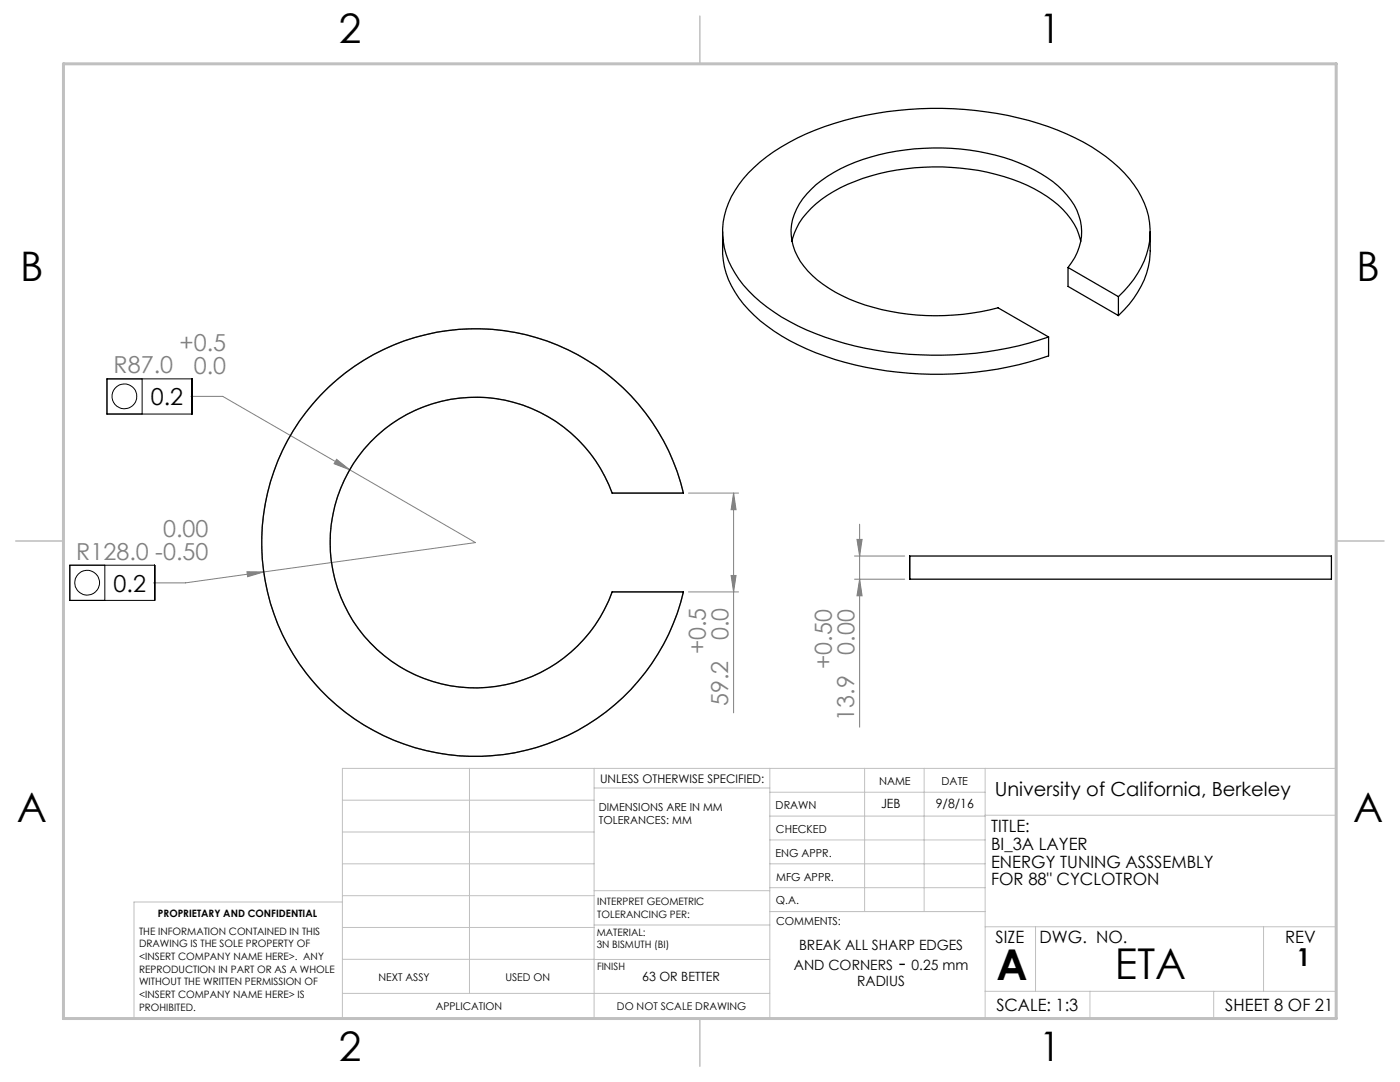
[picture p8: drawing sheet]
<svg xmlns="http://www.w3.org/2000/svg" width="279mm" height="216mm" viewBox="0 0 279 216" stroke-linecap="round" stroke-linejoin="round" font-family="sans-serif">
<g fill="none" stroke="#000" stroke-width=".2">
<path d="M21.3 75.6h17v7h-17zM28.4 75.6v7M13.9 112.8h17v7h-17zM20.9 112.8v7"/>
<circle cx="24.8" cy="79.1" r="2.47"/>
<circle cx="17.4" cy="116.3" r="2.47"/>
</g>
<g fill="none" stroke="#808080" stroke-width=".2">
<path d="M38.1 79.1h6.3l50.5 29.2-42.3 5.8M67.2 91.7l2.6 2-3.1-1.2zM137.4 98.4h10M146.4 98.4l.5 3.3h-1zM146.4 98.4v43.8M49.3 114.1h3.3l-3.2 1zM52.6 114.1l-15.6 2.2h-6.4M137.4 118.1h10M145.9 114.8h1l-.5 3.3zM170.5 110.9h10.1M170.5 115.6h10.1M171 107.6h1l-.4 3.3z"/>
<path d="M171.6 115.6l.4 3.3h-1zM171.6 104.6v40.5"/>
</g>
<path d="M64.7 78.1a42.7 42.7 0 0 1 71.7 20.3h-14.2l-.3-.7a29 29 0 0 0-44.7-12.4 29 29 0 0 0 .6 46.4 29 29 0 0 0 44.4-13.6h14.2l-.3 1.1a42.7 42.7 0 0 1-62.5 26 42.7 42.7 0 0 1-8.9-67.1z" fill="none" stroke="#808080" stroke-width=".25"/>
<g fill="none" stroke="#c0c0c0" stroke-width=".2">
<path d="M68.3 159.7h50.3M93.7 153.3v44.9M118.6 153.3v49.9M118.6 157.2h35M153.6 153.3v49.9M153.6 158.1h43M172.5 153.3v28.6M184.4 153.3v28.6M196.6 153.3v49.9M68.3 180h-41.6v23.2h240v-49.9h-198.4v49.9M68.3 166h50.3M68.3 178.7h50.3"/>
<path d="M68.3 172.4h50.3M118.6 177.7h35M153.6 162.8h43M153.6 177.1h43M153.6 172.4h43M153.6 167.6h43M196.6 162.7h70.1M68.3 198.2h85.3M68.3 191.4l85.3 .1M68.3 185.1h50.3M118.6 184.6h35M153.6 181.9h43"/>
<path d="M196.6 184.9h70.1M196.6 197.8h70.1M206.7 184.9v12.9M217.5 197.8v5.4M242.2 197.8v5.4M252.2 184.9v12.9"/>
</g>
<path d="M139.7 3.2v9.5M3.1 107.9h9.6M266.7 107.9h9.5M139.7 203.2v9.6" fill="none" stroke="#c0c0c0" stroke-width=".3"/>
<path d="M12.7 12.7h254v190.5h-254z" fill="none" stroke="#c0c0c0" stroke-width=".6"/>
<g fill="#808080">
<path d="M49.3 114.1l.1 1 3.2-1zM67.2 91.7l-.5 .8 3.1 1.2z"/>
<path d="M146.4 98.4l.5 3.3h-1zM145.9 114.8h1l-.5 3.3zM171 107.6h1l-.4 3.3zM171.6 115.6l.4 3.3h-1z"/>
</g>
<path d="M144.2 46.2a19.3 19.3 0 0 0 1.8 10.8 28.2 28.2 0 0 0 13.2 11.8 66.7 66.7 0 0 0 33.3 5.7 67.6 67.6 0 0 0 16.8-3.5v-3.8M158 48.2a14.8 14.8 0 0 1 7.1-9.2 41.5 41.5 0 0 1 24.8-5.6 38.9 38.9 0 0 1 19.1 5.8 14.6 14.6 0 0 1 6.7 9M213.1 53.4a10.6 10.6 0 0 0-.1-14.4 27.4 27.4 0 0 0-14.3-8 46.5 46.5 0 0 0-31 2.7 18.2 18.2 0 0 0-9.2 9 10.7 10.7 0 0 0 2.7 11.4 30.1 30.1 0 0 0 16.5 8 48.8 48.8 0 0 0 21.5-.7l10.1 5.8M213.1 53.4l10.1 5.8M213.1 53.4v3.7l10.1 5.9M223.2 59.2a17.9 17.9 0 0 0 6.3-13.6 18.6 18.6 0 0 0-7.4-13.3 47.5 47.5 0 0 0-20.9-9.3 69.6 69.6 0 0 0-40.3 3.7 32.6 32.6 0 0 0-13.4 10.1 15.3 15.3 0 0 0 0 18.9 33.6 33.6 0 0 0 15.3 10.9 70.1 70.1 0 0 0 46.5 .6M223.2 59.2v3.8M229.6 46.2a19.8 19.8 0 0 1-1.2 9.6 21.1 21.1 0 0 1-5.2 7.2M64 78.9a42.6 42.6 0 0 1 72.4 19.5h-14.2a29 29 0 0 0-44.6-13.4 29 29 0 0 0 0 46.5 29 29 0 0 0 44.6-13.4h14.2a42.7 42.7 0 0 1-61.8 27.7 42.7 42.7 0 0 1-10.6-66.9zM181.5 110.9h84.2v4.7h-84.2z" fill="none" stroke="#000" stroke-width=".25"/>
<g font-size="8.5">
<text x="198.9" y="195.5">A</text>
<text x="222.5" y="195.4">ETA</text>
</g>
<g font-size="8.1">
<text x="67.6" y="8.5">2</text>
<text x="207.3" y="8.5">1</text>
<text x="4" y="56.1">B</text>
<text x="270.7" y="56.1">B</text>
<text x="3.3" y="164.1">A</text>
<text x="270" y="164.1">A</text>
<text x="67.6" y="211.7">2</text>
<text x="207.3" y="211.7">1</text>
</g>
<text font-size="4.9" x="258.8" y="192.8">1</text>
<g font-size="4.7" fill="#808080">
<text x="35.8" y="70.1">+0.5</text>
<text x="22.7" y="74.5">R87.0</text>
<text x="38.7" y="74.6">0.0</text>
<text x="32.5" y="107.2">0.00</text>
<text x="15.2" y="111.7">R128.0 -0.50</text>
<text x="140.9" y="130.6" transform="rotate(-90 140.9 130.6)">+0.5</text>
<text x="145.4" y="127.7" transform="rotate(-90 145.4 127.7)">0.0</text>
<text x="170.5" y="130.6" transform="rotate(-90 170.5 130.6)">0.00</text>
<text x="166" y="133.4" transform="rotate(-90 166 133.4)">+0.50</text>
<text x="145.4" y="140.9" transform="rotate(-90 145.4 140.9)">59.2</text>
<text x="170.5" y="143.8" transform="rotate(-90 170.5 143.8)">13.9</text>
</g>
<g font-size="4.7">
<text x="30.1" y="80.9">0.2</text>
<text x="22.7" y="118">0.2</text>
</g>
<text font-size="4.2" x="179.4" y="193.5">-</text>
<text font-size="3.9" x="198.5" y="158.8">University of California, Berkeley</text>
<g font-size="3.4">
<text x="197.8" y="166">TITLE:</text>
<text x="197.8" y="169.6">BI_3A LAYER</text>
<text x="197.8" y="173.1">ENERGY TUNING ASSSEMBLY</text>
<text x="197.8" y="176.7">FOR 88&quot; CYCLOTRON</text>
<text x="198.7" y="188.1">SIZE</text>
<text x="207.5" y="188.1">DWG. NO.</text>
<text x="256.5" y="188.2">REV</text>
<text x="198.8" y="201.7">SCALE: 1:3</text>
<text x="244.5" y="201.7">SHEET 8 OF 21</text>
</g>
<g font-size="2.8">
<text x="159.5" y="189.6">BREAK ALL SHARP EDGES</text>
<text x="158.4" y="193.5">AND CORNERS</text>
<text x="171.1" y="196.6">RADIUS</text>
<text x="181.9" y="193.5">0.25 mm</text>
</g>
<g font-size="2.5">
<text x="175.8" y="161.2">JEB</text>
<text x="186.8" y="161.2">9/8/16</text>
<text x="128.2" y="195.7">63 OR BETTER</text>
</g>
<text font-size="2.4" x="119.8" y="156.2">UNLESS OTHERWISE SPECIFIED:</text>
<g font-size="2.2">
<text x="119.5" y="161.8">DIMENSIONS ARE IN MM</text>
<text x="154.8" y="161.4">DRAWN</text>
<text x="175.4" y="156.6">NAME</text>
<text x="187.9" y="156.7">DATE</text>
<text x="119.5" y="164.4">TOLERANCES: MM</text>
<text x="154.9" y="166.3">CHECKED</text>
<text x="154.8" y="170.9">ENG APPR.</text>
<text x="154.9" y="175.7">MFG APPR.</text>
<text x="154.9" y="180.4">Q.A.</text>
<text x="154.9" y="184.6">COMMENTS:</text>
</g>
<g font-size="2.1">
<text x="75.5" y="195.7">NEXT ASSY</text>
<text x="100.9" y="195.7">USED ON</text>
<text x="86.9" y="201.5">APPLICATION</text>
<text x="123.1" y="201.6">DO NOT SCALE DRAWING</text>
</g>
<g font-size="2">
<text x="31.5" y="182.9">PROPRIETARY AND CONFIDENTIAL</text>
<text x="119.2" y="180.6">INTERPRET GEOMETRIC</text>
<text x="119.2" y="183.1">TOLERANCING PER:</text>
<text x="27.8" y="186.5">THE INFORMATION CONTAINED IN THIS</text>
<text x="27.8" y="189">DRAWING IS THE SOLE PROPERTY OF</text>
<text x="27.8" y="191.6">&lt;INSERT COMPANY NAME HERE&gt;. ANY</text>
<text x="119.1" y="186.7">MATERIAL:</text>
<text x="119.1" y="189.2">3N BISMUTH (BI)</text>
<text x="27.8" y="194.1">REPRODUCTION IN PART OR AS A WHOLE</text>
<text x="27.8" y="196.6">WITHOUT THE WRITTEN PERMISSION OF</text>
<text x="119.1" y="193.5">FINISH</text>
<text x="27.8" y="199.1">&lt;INSERT COMPANY NAME HERE&gt; IS</text>
<text x="27.8" y="201.7">PROHIBITED.</text>
</g>
</svg>
